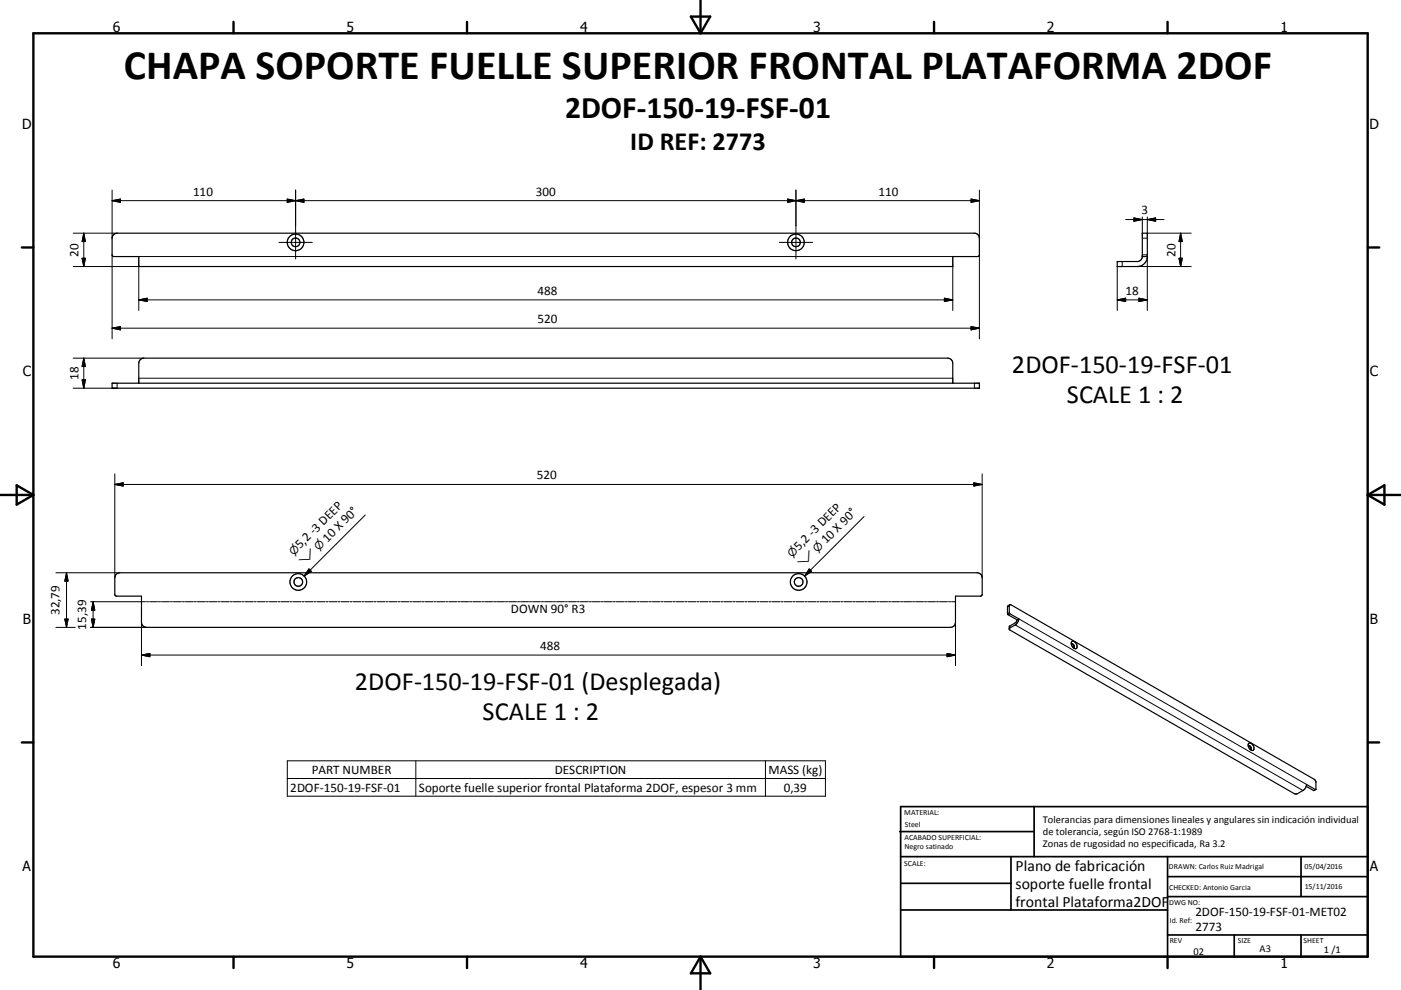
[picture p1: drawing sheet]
<svg xmlns="http://www.w3.org/2000/svg" width="420mm" height="297mm" viewBox="0 0 420 297" stroke-linecap="round" stroke-linejoin="round" font-family="sans-serif">
<g fill="none" stroke="#000" stroke-width=".36">
<path d="M34.1 70.4l1-.4h257a1.51 1.51 0 0 1 1.5 1.5l-.1 5.3-.4 .2h-7.5v3h-244v-3h-7.5l-.4-.2-.1-5.3zM342.5 77v-7h1.5v7M342.5 77h1.5M342.5 77a1.53 1.53 0 0 1-1.5 1.5h-6v1.5h6a3 3 0 0 0 3-3M33.6 115h260v1.5h-260zM41.6 115v-6.1a1.56 1.56 0 0 1 1.5-1.5h241a1.56 1.56 0 0 1 1.5 1.5v6.1M34.9 172.3l1-.5h257a1.53 1.53 0 0 1 1.6 1.5v5l-.3 .4-7.7 .1v7.9a1.52 1.52 0 0 1-1.5 1.5h-241.1a1.52 1.52 0 0 1-1.5-1.5v-7.9l-7.8-.1-.2-.4v-5zM302.6 188.7l.2 .3 85.2 49.1 .9 .1 1.7-1 1-1.4M302.7 181.4l-.1 2.6 2.8 1.7M302.7 181.4l-.6 .5v2.4l2.8 1.7M302.7 181.4l.4 .1 90.9 52.3 .5 .8v2.3M304.9 186l-.4 .8-1.9 1.1v.8"/>
<path d="M305.4 185.7l-.1 .7-.5 .8-2.2 1.5M305.4 185.7l-.5 .3M321.2 193.2a.82 .82 0 0 1 .7 1.1M321.3 193.2a.71 .71 0 0 1 .7 .3 .71 .71 0 0 1-.1 .8M321.3 193.2l-.1 .1M321.3 192.5a1.32 1.32 0 0 1 1.4 .6 1.32 1.32 0 0 1-.2 1.5 1.56 1.56 0 0 1-1.2-2.1zM321.8 194.3h.1M374.3 223.8a.82 .82 0 0 1 .7 1M374.3 223.7a.68 .68 0 0 1 .7 .4 .68 .68 0 0 1-.1 .7M374.3 223.7l-.1 .1M374.4 223a1.41 1.41 0 0 1 1.3 2.1 1.48 1.48 0 0 1-1.3-2.1zM375 224.8l-.2 .1"/>
<path d="M391.6 235.9l2.3 1.3 .6-.3M391.6 235.8l.1-.5 2.8 1.6"/>
<circle cx="88.6" cy="72.7" r="1.3"/>
<circle cx="88.6" cy="72.7" r="2.5"/>
<circle cx="238.6" cy="72.7" r="1.29"/>
<circle cx="238.6" cy="72.7" r="2.5"/>
<circle cx="89.4" cy="174.6" r="2.5"/>
<circle cx="89.4" cy="174.6" r="1.3"/>
<circle cx="239.4" cy="174.6" r="1.3"/>
<circle cx="239.4" cy="174.6" r="2.5"/>
</g>
<g fill="none" stroke="#000" stroke-width=".3">
<path d="M33.6 57v14.5M86.1 59.7l2.5 .5-2.5 .5zM88.6 57v20.7M236.1 59.7l2.5 .5-2.5 .5zM238.6 57v20.7M291.1 59.7l2.5 .5-2.5 .5zM293.6 57v14.5M21.9 70h13.2M21.9 80h19.7v13.1M24.6 77.5h1l-.5 2.5zM25.1 70l.5 2.5h-1zM25.1 70v10"/>
<path d="M33.6 60.2l2.5-.5v1zM33.6 76.5v25.1M33.6 60.2h260M41.6 77h244M83.6 72.7h10M88.6 60.2l2.5-.5v1zM233.6 72.7h10M238.6 60.2l2.5-.5v1zM285.6 80v13.1M293.6 76.5v25.1M335 80v13.1M336.5 78.5v1.5"/>
<path d="M337.5 65.9h11.5M340 65.4l2.5 .5-2.5 .5zM341 80h16.1M342.5 76.5h1.5v16.6M342.5 71.5h1.5M342.5 65.1v4.9M344 65.1v4.9h13.1M344 65.9l2.5-.5v1zM353.5 77.5h1l-.5 2.5zM354 70v10M354 70l.5 2.5h-1zM33.6 98.5h260"/>
<path d="M33.6 98.5l2.5-.5v1zM41.6 90h244M41.6 90l2.5-.5v1zM283.1 89.5l2.5 .5-2.5 .5zM291.1 98l2.5 .5-2.5 .5zM335 90h9M335 90l2.5-.5v1zM341.5 89.5l2.5 .5-2.5 .5zM21.9 107.4h21.2M24.6 114h1l-.5 2.5zM25.1 107.4v9.1M25.1 107.4l.5 2.6h-1z"/>
<path d="M35.1 115v1.5h-13.2M41.6 113.5h244M292.1 115v1.5M34.4 145.3h260.1M34.4 145.3l2.5-.5v1zM34.4 142.2v31.1M109.5 154.5l-18.3 18.3M259.1 155l-17.9 17.8M292 144.8l2.5 .5-2.5 .5zM294.5 142.2v31.1M16.8 171.8h19.1M19.9 171.8v16.4"/>
<path d="M19.9 171.8l.5 2.5h-1zM92.6 170.7l.7 .7-2.1 1.4zM242.6 170.7l.7 .7-2.1 1.4zM16.8 188.2h5.8M19.4 185.7h1l-.5 2.5zM27.2 180.5h16.4M27.2 188.2h16.7M27.4 185.7h1l-.5 2.5zM27.9 180.5v7.7M27.9 180.5l.5 2.5h-1zM42.4 196.5h244.1M42.4 196.5l2.5-.5v1z"/>
<path d="M42.4 180.5v19.2M43.9 180.5h.6M44.8 180.5h2.4M47.5 180.5h.6M48.4 180.5h2.4M51.1 180.5h.6M52 180.5h2.4M54.7 180.5h.6M55.6 180.5h2.4M58.3 180.5h.6M59.2 180.5h2.4M61.9 180.5h.6"/>
<path d="M62.8 180.5h2.4M65.5 180.5h.5M66.3 180.5h2.4M69 180.5h.7M69.9 180.5h2.4M72.6 180.5h.6M73.5 180.5h2.4M76.2 180.5h.6M77.1 180.5h2.4M79.8 180.5h.6M80.7 180.5h2.4M83.4 180.5h.6"/>
<path d="M84.3 180.5h2.4M87 180.5h.6M87.9 180.5h2.4M90.6 180.5h.6M91.5 180.5h2.4M94.2 180.5h.5M95.1 180.5h2.3M97.7 180.5h.7M98.7 180.5h2.3M101.3 180.5h.6M102.2 180.5h2.4M104.9 180.5h.6"/>
<path d="M105.8 180.5h2.4M108.5 180.5h.6M109.4 180.5h2.4M112.1 180.5h.6M113 180.5h2.4M115.7 180.5h.6M116.6 180.5h2.4M119.3 180.5h.6M120.2 180.5h2.4M122.9 180.5h.6M123.8 180.5h2.4M126.4 180.5h.7"/>
<path d="M127.4 180.5h2.4M130.1 180.5h.5M130.9 180.5h2.4M133.6 180.5h.6M134.5 180.5h2.4M137.2 180.5h.6M138.1 180.5h2.4M140.8 180.5h.6M141.7 180.5h2.4M144.4 180.5h.6M145.3 180.5h2.4M148 180.5h.6"/>
<path d="M148.9 180.5h2.4M151.6 180.5h.6M152.5 180.5h2.4M155.2 180.5h.6M156.1 180.5h2.4M158.8 180.5h.5M159.7 180.5h2.3M162.3 180.5h.7M163.2 180.5h2.5M165.9 180.5h.6M166.8 180.5h2.4M169.5 180.5h.6"/>
<path d="M170.4 180.5h2.4M173.1 180.5h.6M174 180.5h2.4M176.7 180.5h.6M177.6 180.5h2.4M180.3 180.5h.6M181.2 180.5h2.4M183.9 180.5h.6M184.8 180.5h2.4M187.5 180.5h.6M188.4 180.5h2.3M191.1 180.5h.6"/>
<path d="M192 180.5h2.4M194.6 180.5h.6M195.5 180.5h2.4M198.2 180.5h.6M199.1 180.5h2.4M201.8 180.5h.6M202.7 180.5h2.4M205.4 180.5h.6M206.3 180.5h2.4M209 180.5h.6M209.9 180.5h2.4M212.6 180.5h.6"/>
<path d="M213.5 180.5h2.4M216.2 180.5h.6M217.1 180.5h2.4M219.8 180.5h.6M220.7 180.5h2.4M223.4 180.5h.5M224.3 180.5h2.3M226.9 180.5h.6M227.8 180.5h2.4M230.5 180.5h.6M231.4 180.5h2.4M234.1 180.5h.6"/>
<path d="M235 180.5h2.4M237.7 180.5h.6M238.6 180.5h2.4M241.3 180.5h.6M242.2 180.5h2.4M244.9 180.5h.6M245.8 180.5h2.4M248.5 180.5h.6M249.4 180.5h2.4M252.1 180.5h.6M253 180.5h2.3M255.7 180.5h.6"/>
<path d="M256.5 180.5h2.5M259.2 180.5h.6M260.1 180.5h2.4M262.8 180.5h.6M263.7 180.5h2.4M266.4 180.5h.6M267.3 180.5h2.4M270 180.5h.6M270.9 180.5h2.4M273.6 180.5h.6M274.5 180.5h2.4M277.2 180.5h.6"/>
<path d="M278.1 180.5h2.4M280.8 180.5h.6M281.7 180.5h2.4M283.9 196l2.6 .5-2.6 .5zM284.4 180.5h.6M285.3 180.5h1.2v19.2M302.6 183.8l-.5 .3M302.6 181.8l-.5 .3M302.8 184.1l-.6 .3M302.8 187.8v.6M304.4 187.5l86.2 49.7M305.4 185.7l86.3 49.6"/>
<path d="M86.1 228.3h161.4v10.6h-161.4zM86.1 233.6h161.4M124.7 228.3v10.6M229.5 228.3v10.6M394.3 236.9l-.5 .3"/>
</g>
<g fill="none" stroke="#000" stroke-width=".71">
<path d="M10 10h400v277h-400zM70 6.6v3.4M140 6.6v3.4M207.1 5h5.8l-2.9 5zM210 0v10M280 6.6v3.4M350 6.6v3.4M6.6 74.2h3.4M410 74.2h3.5M0 148.5h10M5 145.6l5 2.9-5 2.9zM410 148.5h10.1"/>
<path d="M410 148.5l5.1-2.9v5.8zM6.6 222.7h3.4M410 222.7h3.5M70 287v3.4M140 287v3.4M210 287v10M210 287l2.9 5h-5.8zM280 287v3.4M350 287v3.4"/>
</g>
<g fill="none" stroke="#000" stroke-width=".51">
<path d="M269.7 249.5h40.3M270 242h140v45h-140zM270 257h140M303.1 257v16M310 242v15M350 257v30M390.1 257v12M270 265h33.1M270 273h80M350 269h60M350 263h60M350 280.5h60"/>
<path d="M370 280.5v6.5M390.1 280.5v6.5"/>
</g>
<g fill="#000" stroke="#000" stroke-width=".3">
<path d="M33.6 60.2l2.5-.5v1zM88.6 60.2l2.5-.5v1zM238.6 60.2l2.5-.5v1zM24.6 77.5h1l-.5 2.5zM25.1 70l.5 2.5h-1zM86.1 59.7l2.5 .5-2.5 .5zM236.1 59.7l2.5 .5-2.5 .5zM291.1 59.7l2.5 .5-2.5 .5zM340 65.4l2.5 .5-2.5 .5zM344 65.9l2.5-.5v1zM353.5 77.5h1l-.5 2.5zM354 70l.5 2.5h-1z"/>
<path d="M33.6 98.5l2.5-.5v1zM41.6 90l2.5-.5v1zM283.1 89.5l2.5 .5-2.5 .5zM291.1 98l2.5 .5-2.5 .5zM335 90l2.5-.5v1zM341.5 89.5l2.5 .5-2.5 .5zM24.6 114h1l-.5 2.5zM25.1 107.4l.5 2.6h-1zM34.4 145.3l2.5-.5v1zM292 144.8l2.5 .5-2.5 .5zM19.9 171.8l.5 2.5h-1zM92.6 170.7l.7 .7-2.1 1.4z"/>
<path d="M242.6 170.7l.7 .7-2.1 1.4zM19.4 185.7h1l-.5 2.5zM27.4 185.7h1l-.5 2.5zM27.9 180.5l.5 2.5h-1zM42.4 196.5l2.5-.5v1zM283.9 196l2.6 .5-2.6 .5z"/>
</g>
<text font-size="12.6" x="37.2" y="23.7">CHAPA SOPORTE FUELLE SUPERIOR FRONTAL PLATAFORMA 2DOF</text>
<text font-size="9.4" x="169.4" y="35.5">2DOF-150-19-FSF-01</text>
<g font-size="7.9">
<text x="189" y="45">ID REF: 2773</text>
<text x="303.4" y="111.9">2DOF-150-19-FSF-01</text>
<text x="319.9" y="120.9">SCALE 1 : 2</text>
<text x="106.4" y="207">2DOF-150-19-FSF-01 (Desplegada)</text>
<text x="144.7" y="216">SCALE 1 : 2</text>
</g>
<g font-size="4.7">
<text x="304.5" y="261.2">Plano de fabricación</text>
<text x="304.5" y="266.6">soporte fuelle frontal</text>
<text x="304.5" y="272">frontal Plataforma2DOF</text>
</g>
<g font-size="4.2">
<text x="33.9" y="9.6">6</text>
<text x="103.9" y="9.6">5</text>
<text x="173.9" y="9.6">4</text>
<text x="243.8" y="9.6">3</text>
<text x="313.9" y="9.6">2</text>
<text x="383.9" y="9.6">1</text>
<text x="6.7" y="38.7">D</text>
<text x="410.5" y="38.7">D</text>
<text x="6.9" y="112.9">C</text>
<text x="410.7" y="112.9">C</text>
<text x="6.9" y="187.1">B</text>
<text x="410.7" y="187.1">B</text>
<text x="6.8" y="261.4">A</text>
<text x="410.7" y="261.4">A</text>
<text x="33.9" y="290.4">6</text>
<text x="103.9" y="290.4">5</text>
<text x="173.9" y="290.4">4</text>
<text x="243.8" y="290.4">3</text>
<text x="313.9" y="290.4">2</text>
<text x="383.9" y="290.4">1</text>
</g>
<g font-size="3.9">
<text x="57.9" y="58.7">110</text>
<text x="160.6" y="58.7">300</text>
<text x="263.4" y="58.7">110</text>
<text x="342.2" y="64.3">3</text>
<text x="23.5" y="77" transform="rotate(-90 23.5 77)">20</text>
<text x="352.4" y="77" transform="rotate(-90 352.4 77)">20</text>
<text x="161.1" y="88.4">488</text>
<text x="337.5" y="88.4">18</text>
<text x="161.1" y="96.9">520</text>
<text x="23.5" y="114" transform="rotate(-90 23.5 114)">18</text>
<text x="161" y="143.8">520</text>
<text x="90" y="164.8" transform="rotate(-45 90 164.8)">5,2 -3 DEEP</text>
<text x="98.2" y="162.8" transform="rotate(-45 98.2 162.8)">10 X 90°</text>
<text x="239.5" y="165.3" transform="rotate(-45 239.5 165.3)">5,2 -3 DEEP</text>
<text x="247.7" y="163.3" transform="rotate(-45 247.7 163.3)">10 X 90°</text>
<text x="17.9" y="184.5" transform="rotate(-90 17.9 184.5)">32,79</text>
<text x="153.2" y="183.9">DOWN 90° R3</text>
<text x="25.8" y="188.9" transform="rotate(-90 25.8 188.9)">15,39</text>
<text x="162" y="195">488</text>
<text x="93.5" y="232.2">PART NUMBER</text>
<text x="166.4" y="232.2">DESCRIPTION</text>
<text x="230.4" y="232.2">MASS (kg)</text>
<text x="87" y="237.5">2DOF-150-19-FSF-01</text>
<text x="125.6" y="237.6">Soporte fuelle superior frontal Plataforma 2DOF, espesor 3 mm</text>
<text x="234.9" y="237.5">0,39</text>
<text x="358.4" y="274.9">2DOF-150-19-FSF-01-MET02</text>
<text x="358.4" y="279.4">2773</text>
</g>
<g font-size="3.3">
<text x="88.1" y="166.8" transform="rotate(-45 88.1 166.8)">⌀</text>
<text x="95.6" y="165.4" transform="rotate(-45 95.6 165.4)">⌀</text>
<text x="237.5" y="167.3" transform="rotate(-45 237.5 167.3)">⌀</text>
<text x="245.1" y="165.9" transform="rotate(-45 245.1 165.9)">⌀</text>
<text x="91.1" y="169.8" transform="rotate(-45 91.1 169.8)">⌵</text>
<text x="240.6" y="170.3" transform="rotate(-45 240.6 170.3)">⌵</text>
</g>
<g font-size="3.1">
<text x="312.7" y="246.8">Tolerancias para dimensiones lineales y angulares sin indicación individual</text>
<text x="312.7" y="250.4">de tolerancia, según ISO 2768-1:1989</text>
<text x="312.7" y="254">Zonas de rugosidad no especificada, Ra 3.2</text>
<text x="357.8" y="286.5">02</text>
<text x="377.6" y="285.6">A3</text>
<text x="396.9" y="285.9">1 /1</text>
</g>
<g font-size="2.4">
<text x="271.1" y="244.4">MATERIAL:</text>
<text x="271.2" y="252">ACABADO SUPERFICIAL:</text>
<text x="271.3" y="248">Steel</text>
<text x="271.2" y="254.7">Negro satinado</text>
<text x="271.1" y="259.7">SCALE:</text>
<text x="350.4" y="260.8">DRAWN: Carlos Ruiz Madrigal</text>
<text x="391.1" y="260.6">05/04/2016</text>
<text x="350.5" y="267">CHECKED: Antonio Garcia</text>
<text x="391.2" y="266.7">15/11/2016</text>
<text x="350.5" y="271.4">DWG NO:</text>
<text x="350.7" y="276.9">Id. Ref:</text>
<text x="350.7" y="282.8">REV</text>
<text x="371.1" y="282.9">SIZE</text>
<text x="390.8" y="283">SHEET</text>
</g>
</svg>
